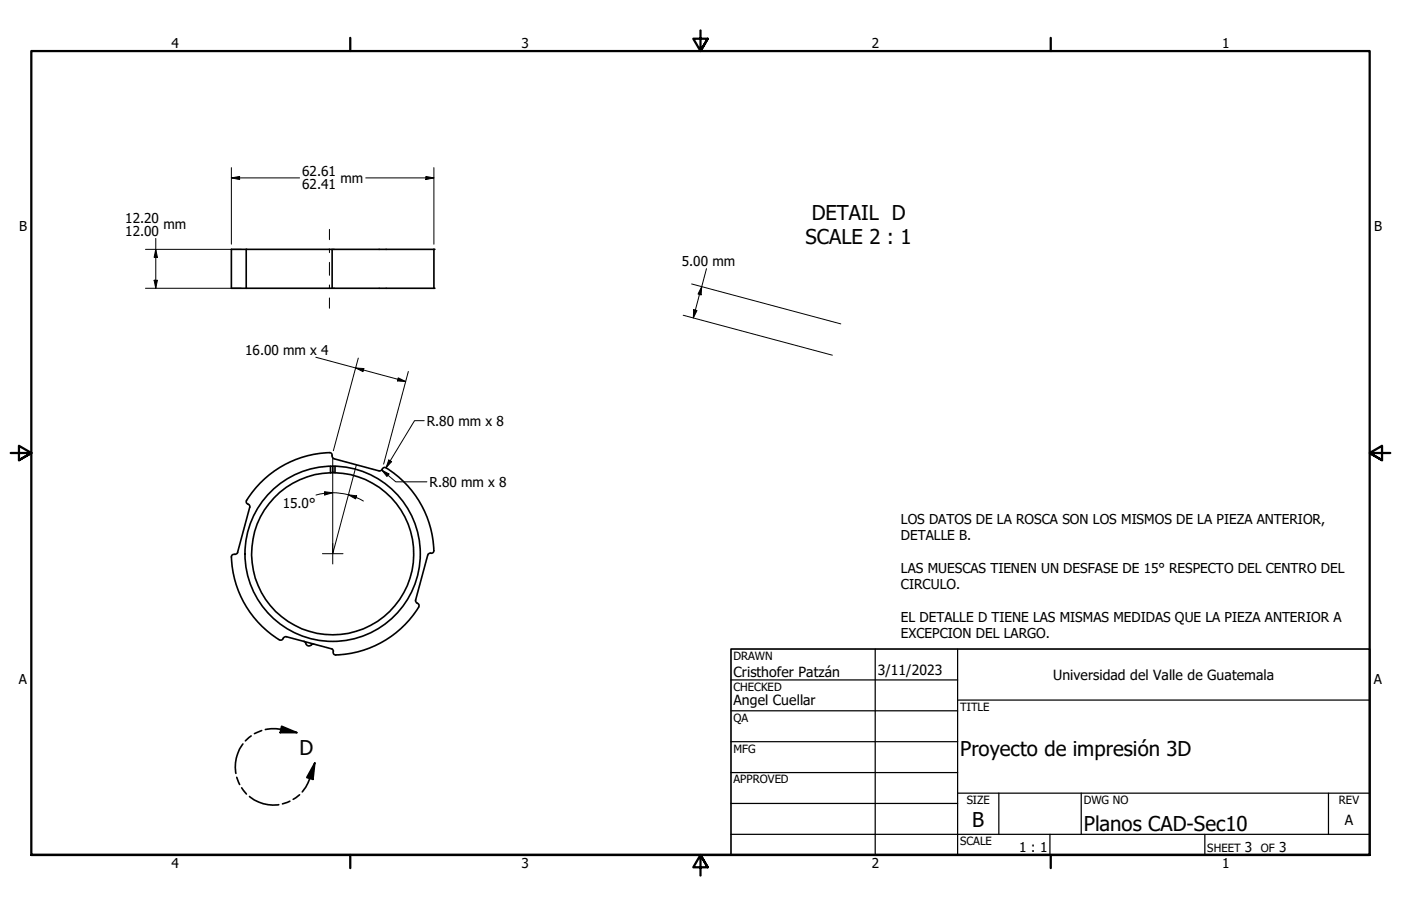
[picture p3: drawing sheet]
<svg xmlns="http://www.w3.org/2000/svg" width="432mm" height="279mm" viewBox="0 0 432 279" stroke-linecap="round" stroke-linejoin="round" font-family="sans-serif">
<!-- layer: Visible (ANSI) -->
<g fill="none" stroke="#000" stroke-width=".51">
<path d="M71.3 76.9h62.4v12h-62.4zM75.9 76.9v12M102.4 76.9v12M101.5 139.6a30.7 30.7 0 0 0-25.6 15.2l.5 .7a.79 .79 0 0 1 .6 .9M101.5 139.6l.7 .3 .1 .6M77 156.5l-3.8 13.9M101.9 145.8a25 25 0 0 0-20.9 37.7 25 25 0 0 0 43.1 0 25 25 0 0 0-20.8-37.7M101.9 143.8v2M102.4 140.5l.1 .6 .5 .4 13.8 3.7M102.6 145.4l-.2 .4h-.5M102.6 143.8v2h.7v-2M116.9 145.2l.5-.1 .7-.8 .4-.2a30.6 30.6 0 0 1 15.2 25.7"/>
<path d="M71.3 171.8a30.6 30.6 0 0 0 15.3 25.6l.4-.1 .7-.9h.5M72.3 171l-.7 .1-.3 .7M73.3 170.4l-.4 .4-.6 .1M131.8 171.2l-3.7 13.9M133.7 169.8l-.3 .6-1.2 .3-.3 .4M88.2 196.3l14 3.8M93.6 197.8l.3 .1a1.37 1.37 0 0 0 1.8 1.1l1.1-.3M128.1 185.1l.1 .5 .8 .7 .2 .4a30.5 30.5 0 0 1-25.7 15.3M102.2 200.1l.4 .3 .1 .6M102.7 201l.2 .7 .6 .3"/>
<circle cx="102.5" cy="170.8" r="27"/>
</g>
<g fill="#000">
<circle cx="133.7" cy="76.9" r=".25"/>
<circle cx="133.7" cy="88.9" r=".25"/>
</g>
<!-- layer: Detail Boundary (ANSI) -->
<path d="M73 239.7l.9 2.2M74.9 229.4a11.6 11.6 0 0 0-2.2 9.1M77.4 226.9l-1.8 1.6M80.6 225.3l-2.2 1M81.8 225a11.9 11.9 0 0 1 4.8-.1l4.9 1M86.8 224l4.7 1.9h-5.1zM97 235.3l-.5 5-1.9-.5zM97 235.3a20.7 20.7 0 0 1-3.7 8.7l-.1 .2M74.5 243l1.4 1.9M76.9 245.6a11.4 11.4 0 0 0 9 2.6M89.3 247.1l-2.2 .8M92.3 245.1l-1.9 1.4" fill="none" stroke="#000" stroke-width=".51"/>
<g fill="#000">
<path d="M86.8 224l4.7 1.9h-5.1z" fill-rule="evenodd"/>
<path d="M97 235.3l-.5 5-1.9-.5z" fill-rule="evenodd"/>
</g>
<!-- layer: Border (ANSI) -->
<path d="M107.9 11.7v4M215.9 9.4v6.3l-2.2-3.8h4.4l-2.2 3.8 2.2-3.8M323.8 11.7v4M3.3 139.7h6.4l-3.9-2.2v4.4l3.9-2.2-3.9 2.2M428.5 139.7h-6.4l3.9-2.2v4.4l-3.9-2.2 3.9 2.2M9.7 263.7v-248h412.4v248h-412.4h412.4M107.9 263.7v4M218.1 267.5l-2.2-3.8 2.2 3.8h-4.4l2.2-3.8v6.3M323.8 263.7v4" fill="none" stroke="#000" stroke-width=".7"/>
<!-- layer: Title (ANSI) -->
<g fill="none" stroke="#000" stroke-width=".38">
<path d="M225.3 209.7h69.8M225.3 219.2h69.8M269.7 200.2v63.5M295.1 215.9h127M295.1 200.2v63.5M225.3 228.7h69.8M225.3 238.3h69.8M225.3 257.3h196.8M225.3 247.8h69.8M295.1 244.6h127M307.8 244.6v12.7M323.6 257.3v6.4"/>
<path d="M333.2 244.6v12.7M371.3 257.3v6.4M409.4 244.6v12.7"/>
</g>
<path d="M225.3 200.2h196.8v63.5h-196.8z" fill="none" stroke="#000" stroke-width=".51"/>
<!-- layer: Sketch Geometry (ANSI) -->
<path d="M102.6 141.2v29.6l7.3-27.5" fill="none" stroke="#000" stroke-width=".31"/>
<!-- layer: Center Mark (ANSI) -->
<path d="M99.4 170.8h6.3M102.6 167.6v6.3" fill="none" stroke="#000" stroke-width=".31"/>
<!-- layer: Centerline (ANSI) -->
<path d="M101.5 70.7v3.2M101.5 76.9v1M101.5 80.9v4M101.5 87.9v1.1M101.5 91.9v3.2" fill="none" stroke="#000" stroke-width=".31"/>
<!-- layer: Dimension (ANSI) -->
<g fill="none" stroke="#000" stroke-width=".31">
<path d="M71.3 54.9l2.6-.5v1zM71.3 54.9h21M71.3 51.7v23.6M112.7 54.9h21M131.3 54.4l2.4 .5-2.4 .5zM133.7 51.7v23.6M44.8 76.9h29.6M48 76.9l.5 2.5h-1zM48 73.5v15.4M44.8 88.9h29.6M47.5 86.4h1l-.5 2.5zM210.6 97.2l45.9 12.3"/>
<path d="M213.2 87.6l45.9 12.3M213.8 95.5l1 .3-1.1 2.2zM216.3 88.4l-.2 2.5-1-.2zM217.7 82.9l-4 15.1M97.3 110.2l27.7 7.5M109.6 113.5l2.5 .2-.2 .9zM110.4 110.4l-7.7 28.6M122.7 116.5l2.3 1.2-2.5-.2zM125.9 114.6l-7.7 28.5M130.7 129.7h-2.9l-8.8 14.5M100 151.6l2.6 .4-2.5 .7zM100 152.1l3.2-.1 2.8 .3 3.8 1.1 2.2 1.1"/>
<path d="M100 152.1l-2.6 .6M107.4 152.6l2.5 .3-.3 1zM117.7 145l2.2 1.2-.6 .7zM117.7 145l4.3 3.6h9.6M119.8 141.9l.9 .5-1.7 1.8z"/>
</g>
<g fill="#000">
<path d="M71.3 54.9l2.6-.5v1z" fill-rule="evenodd"/>
<path d="M131.3 54.4l2.4 .5-2.4 .5z" fill-rule="evenodd"/>
<path d="M48 76.9l.5 2.5h-1z" fill-rule="evenodd"/>
<path d="M47.5 86.4h1l-.5 2.5z" fill-rule="evenodd"/>
<path d="M213.8 95.5l1 .3-1.1 2.2z" fill-rule="evenodd"/>
<path d="M216.3 88.4l-.2 2.5-1-.2z" fill-rule="evenodd"/>
<path d="M109.6 113.5l2.5 .2-.2 .9z" fill-rule="evenodd"/>
<path d="M122.7 116.5l2.3 1.2-2.5-.2z" fill-rule="evenodd"/>
<path d="M100 151.6l2.6 .4-2.5 .7z" fill-rule="evenodd"/>
<path d="M107.4 152.6l2.5 .3-.3 1z" fill-rule="evenodd"/>
<path d="M119.8 141.9l.9 .5-1.7 1.8z" fill-rule="evenodd"/>
<path d="M117.7 145l2.2 1.2-.6 .7z" fill-rule="evenodd"/>
</g>
<g font-size="6.3">
<text x="250.2" y="67.8">DETAIL D</text>
<text x="248.3" y="75.4">SCALE 2 : 1</text>
<text x="92.3" y="232.8">D</text>
<text x="295.9" y="233.2">Proyecto de impresión 3D</text>
<text x="299.7" y="255.1">B</text>
<text x="334" y="256.4">Planos CAD-Sec10</text>
</g>
<g font-size="4.3">
<text x="226.1" y="208.9">Cristhofer Patzán</text>
<text x="270.5" y="208.2">3/11/2023</text>
<text x="324.6" y="209.7">Universidad del Valle de Guatemala</text>
<text x="226.1" y="217.6">Angel Cuellar</text>
<text x="414.5" y="254.4">A</text>
</g>
<g font-size="4.2">
<text x="52.8" y="14.7">4</text>
<text x="160.8" y="14.7">3</text>
<text x="268.7" y="14.7">2</text>
<text x="376.7" y="14.7">1</text>
<text x="93.2" y="54.4">62.61</text>
<text x="93.2" y="58.4">62.41</text>
<text x="104.9" y="56.4">mm</text>
<text x="5.9" y="71.4">B</text>
<text x="38.6" y="68.7">12.20</text>
<text x="50.4" y="70.7">mm</text>
<text x="423.5" y="71.4">B</text>
<text x="38.6" y="72.6">12.00</text>
<text x="210.1" y="82">5.00 mm</text>
<text x="75.6" y="109.3">16.00 mm x 4</text>
<text x="131.5" y="131.3">R.80 mm x 8</text>
<text x="132.4" y="150.1">R.80 mm x 8</text>
<text x="87.1" y="156.6">15.0°</text>
<text x="277.7" y="161.6">LOS DATOS DE LA ROSCA SON LOS MISMOS DE LA PIEZA ANTERIOR,</text>
<text x="277.7" y="166.6">DETALLE B.</text>
<text x="277.7" y="176.7">LAS MUESCAS TIENEN UN DESFASE DE 15° RESPECTO DEL CENTRO DEL</text>
<text x="277.7" y="181.7">CIRCULO.</text>
<text x="277.7" y="191.7">EL DETALLE D TIENE LAS MISMAS MEDIDAS QUE LA PIEZA ANTERIOR A</text>
<text x="277.7" y="196.7">EXCEPCION DEL LARGO.</text>
<text x="5.8" y="211.1">A</text>
<text x="423.4" y="211.1">A</text>
<text x="314.1" y="262.9">1 : 1</text>
<text x="383.7" y="262.8">3</text>
<text x="394.2" y="262.8">3</text>
<text x="52.8" y="267.7">4</text>
<text x="160.8" y="267.7">3</text>
<text x="268.7" y="267.7">2</text>
<text x="376.7" y="267.7">1</text>
</g>
<g font-size="3.5">
<text x="226.1" y="203.5">DRAWN</text>
<text x="226.1" y="213">CHECKED</text>
<text x="295.9" y="219.2">TITLE</text>
<text x="226.1" y="222.6">QA</text>
<text x="226.1" y="232.1">MFG</text>
<text x="226.1" y="241.6">APPROVED</text>
<text x="297.9" y="248">SIZE</text>
<text x="334" y="248">DWG NO</text>
<text x="412.7" y="247.9">REV</text>
<text x="295.9" y="260.7">SCALE</text>
<text x="372.1" y="262.8">SHEET</text>
<text x="388.6" y="262.8">OF</text>
</g>
</svg>
